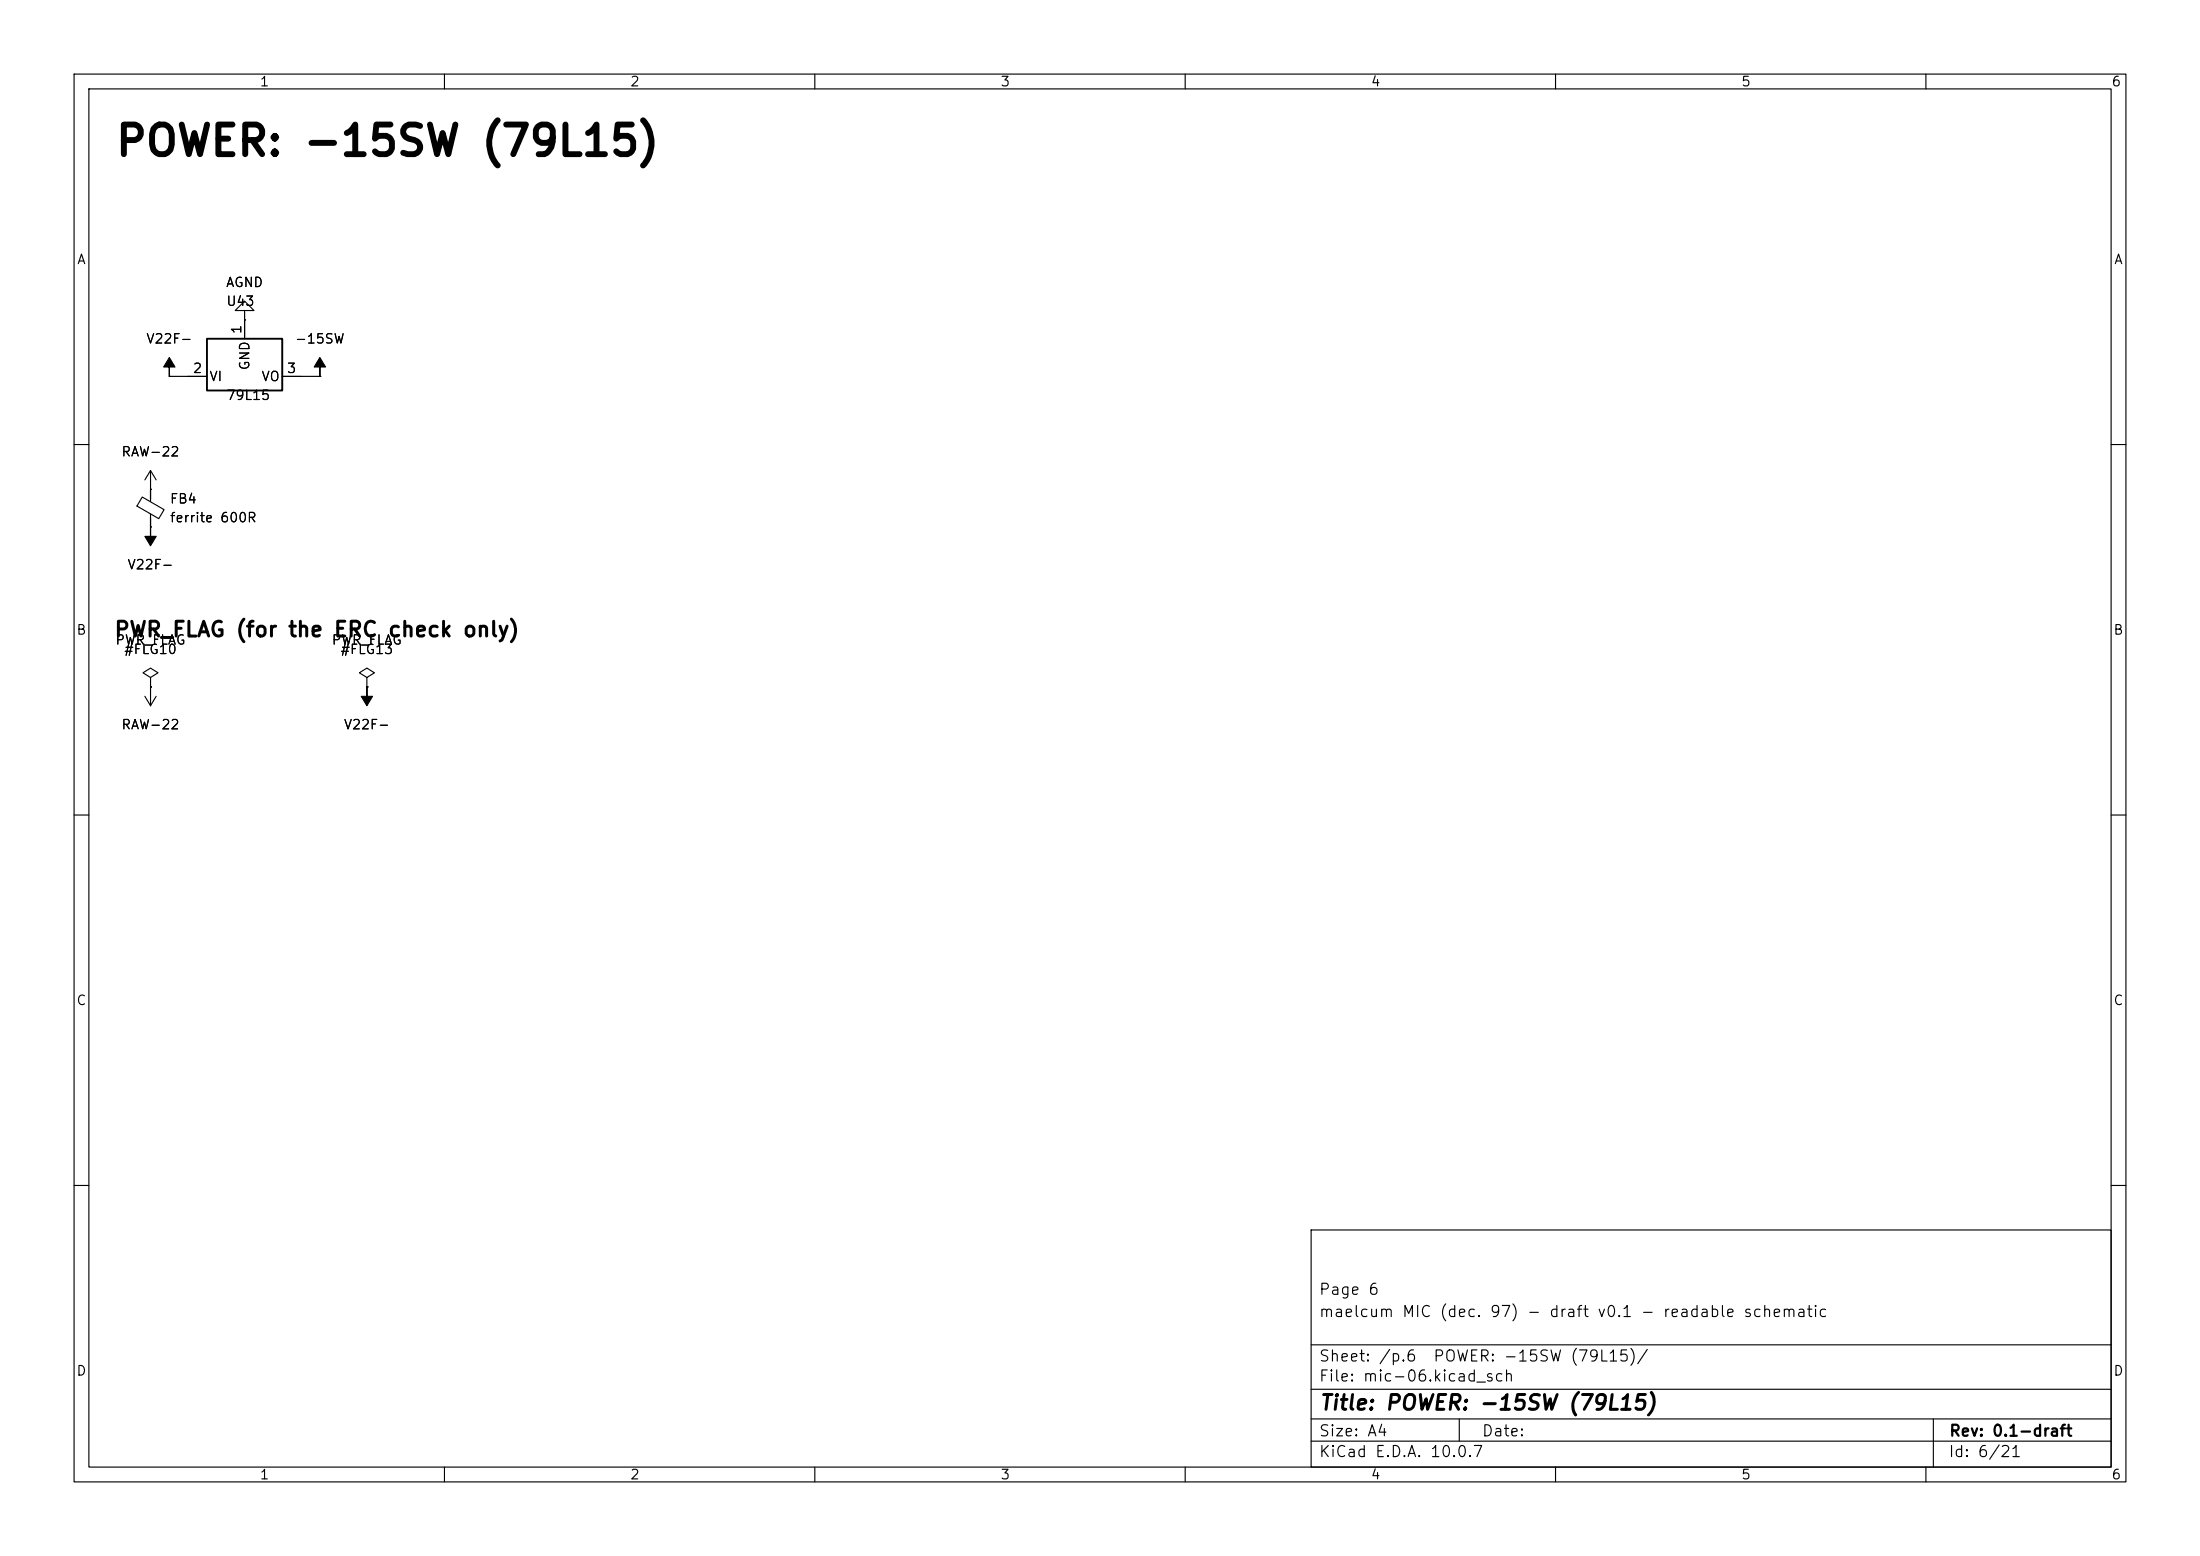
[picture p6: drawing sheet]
<svg xmlns="http://www.w3.org/2000/svg" width="297mm" height="210mm" viewBox="0 0 297 210" stroke-linecap="round" stroke-linejoin="round" font-family="sans-serif">
<g fill="none" stroke="#000" stroke-width=".15">
<path d="M10 10h277v190h-277zM12 12h273v186h-273zM60 10v2M110 10v2M160 10v2M210 10v2M260 10v2M22.9 50.8h.1M22.9 50.8h5M33 41.9h1.3l-1.3-1.3-1.3 1.3h1.3v1.3M33 43.2h.1M33 43.2v2.5"/>
<path d="M38.1 50.8h5.1M43.2 50.8h.1M10 60h2M19.2 67.1l2.9 1.7-.7 1.2-2.9-1.7zM20.3 66h.1M20.3 71.1h.1M20.3 63.5v4.2M20.3 69.4v1.7M20.3 63.5l-.7 1.3M20.3 63.5l.8 1.3M285 60h2M19.6 94l.7 1.3"/>
<path d="M20.3 92.7h.1M20.3 91.4l1-.6-1-.6-1 .6 1 .6v1.3M20.3 92.7v2.6M21.1 94l-.8 1.3M49.5 91.4l1-.6-1-.6-1 .6 1 .6v1.3M49.5 92.7h.1M10 110h2M285 110h2M10 160h2M177 166h108v32h-108zM285 160h2M60 198v2"/>
<path d="M110 198v2M160 198v2M177 194.5h108M177 191.5h108M177 187.5h108M177 181.5h108M197 191.5v3M210 198v2M260 198v2M261 191.5v6.5"/>
</g>
<path d="M22.9 48.3l.7 1.2h-.7v1.3v-1.3h-.8zM43.2 48.3l.7 1.2h-.7v1.3v-1.3h-.8zM20.3 71.1v1.3h.8l-.8 1.3-.7-1.3h.7zM49.5 92.7v1.3h.8l-.8 1.3-.7-1.3h.7z" fill="#000" stroke="#000" stroke-width=".15"/>
<path d="M27.9 45.7h10.2v7h-10.2z" fill="none" stroke="#000" stroke-width=".25"/>
<text font-size="4" x="15.4" y="22">POWER: -15SW (79L15)</text>
<g font-size="2">
<text x="15.3" y="86.4">PWR_FLAG (for the ERC check only)</text>
<text x="178" y="190.8">Title: POWER: -15SW (79L15)</text>
</g>
<g font-size="1.5">
<text x="178" y="178.1">maelcum MIC (dec. 97) - draft v0.1 - readable schematic</text>
<text x="178" y="175.1">Page 6</text>
<text x="178" y="184.1">Sheet: /p.6</text>
<text x="193.4" y="184.1">POWER: -15SW (79L15)/</text>
<text x="178" y="186.8">File: mic-06.kicad_sch</text>
<text x="178" y="197">KiCad E.D.A. 10.0.7</text>
<text x="178" y="194.2">Size: A4</text>
<text x="200" y="194.2">Date:</text>
<text x="263" y="197">Id: 6/21</text>
<text x="263" y="194.2">Rev: 0.1-draft</text>
</g>
<g font-size="1.3">
<text x="35" y="12">1</text>
<text x="85" y="12">2</text>
<text x="135" y="12">3</text>
<text x="185" y="12">4</text>
<text x="235" y="12">5</text>
<text x="285" y="12">6</text>
<text x="10.3" y="36">A</text>
<text x="285.3" y="36">A</text>
<text x="30.4" y="39.1">AGND</text>
<text x="30.5" y="41.6">U43</text>
<text x="19.6" y="46.7">V22F-</text>
<text x="32.9" y="45.2" transform="rotate(-90 32.9 45.2)">1</text>
<text x="39.7" y="46.7">-15SW</text>
<text x="25.9" y="50.7">2</text>
<text x="28.2" y="51.8">VI</text>
<text x="34" y="50.1" transform="rotate(-90 34 50.1)">GND</text>
<text x="35.2" y="51.8">VO</text>
<text x="38.6" y="50.7">3</text>
<text x="30.5" y="54.3">79L15</text>
<text x="16.3" y="61.9">RAW-22</text>
<text x="22.8" y="68.3">FB4</text>
<text x="22.8" y="70.8">ferrite 600R</text>
<text x="17.1" y="77.2">V22F-</text>
<text x="10.2" y="86">B</text>
<text x="15.5" y="87.3">PWR_FLAG</text>
<text x="16.7" y="88.6">#FLG10</text>
<text x="44.7" y="87.3">PWR_FLAG</text>
<text x="45.9" y="88.6">#FLG13</text>
<text x="285.2" y="86">B</text>
<text x="16.3" y="98.8">RAW-22</text>
<text x="46.3" y="98.8">V22F-</text>
<text x="10.2" y="136">C</text>
<text x="285.2" y="136">C</text>
<text x="10.2" y="186">D</text>
<text x="285.2" y="186">D</text>
<text x="35" y="200">1</text>
<text x="85" y="200">2</text>
<text x="135" y="200">3</text>
<text x="185" y="200">4</text>
<text x="235" y="200">5</text>
<text x="285" y="200">6</text>
</g>
</svg>
